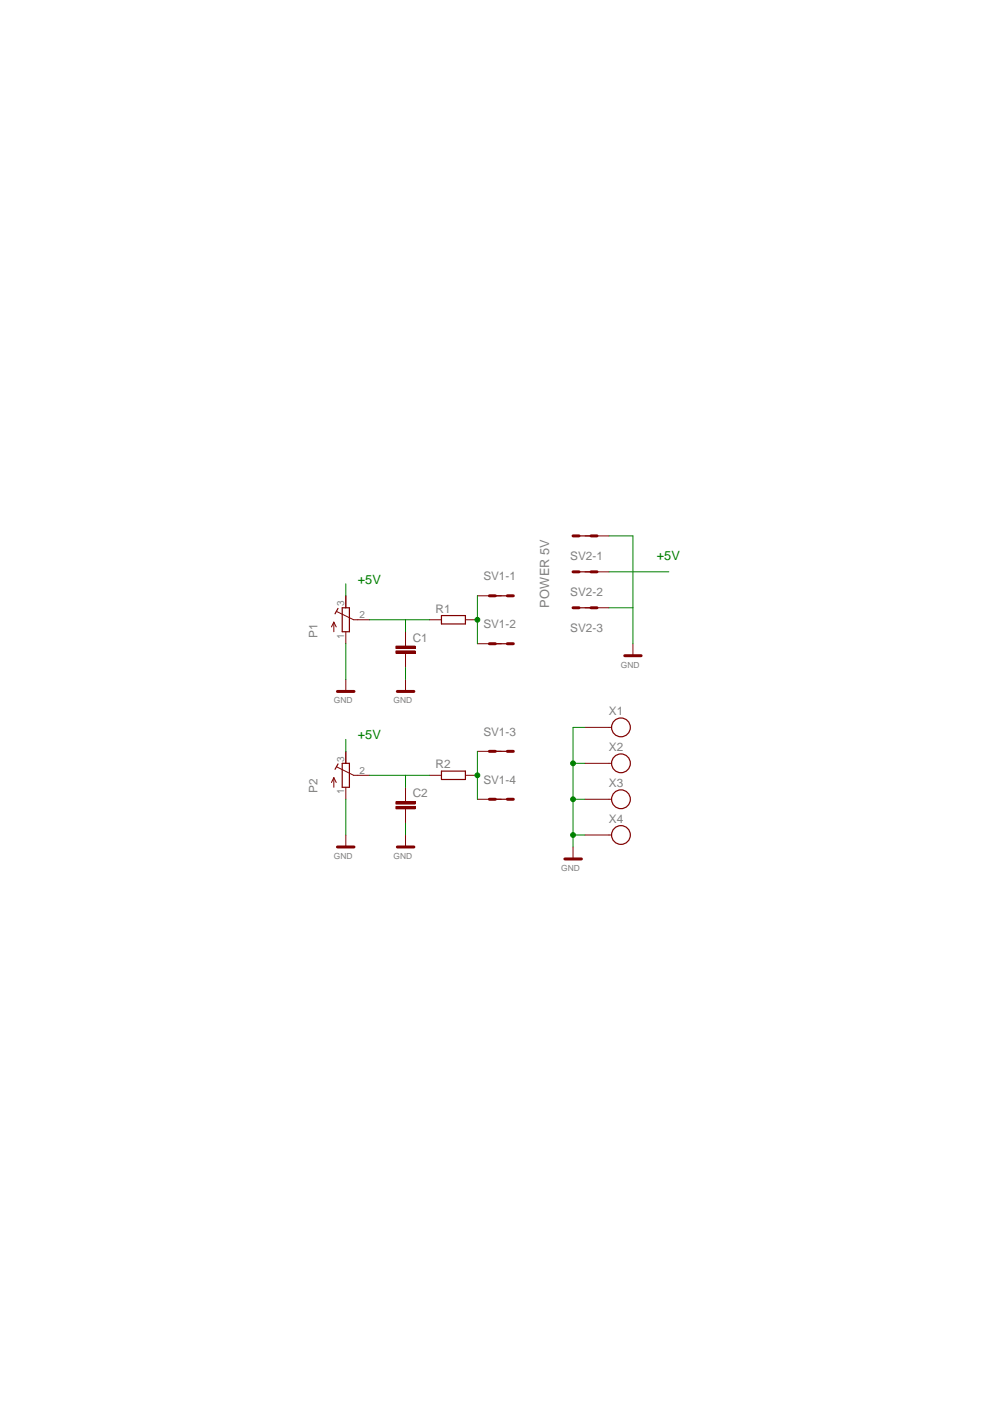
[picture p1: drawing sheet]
<svg xmlns="http://www.w3.org/2000/svg" width="210mm" height="297mm" viewBox="0 0 210 297" stroke-linecap="round" stroke-linejoin="round" font-family="sans-serif">
<g fill="none" stroke="#800000" stroke-width=".25">
<path d="M71.7 129l-.7 1.1M72.6 128.9h1.5v5h-1.5z"/>
<circle cx="131.7" cy="154.2" r="1.99"/>
<circle cx="131.7" cy="177" r="1.99"/>
<circle cx="131.7" cy="169.5" r="1.99"/>
<circle cx="131.7" cy="161.8" r="1.99"/>
</g>
<g fill="none" stroke="#800000" stroke-width=".21">
<path d="M70.8 131.9v2M70.8 131.9l-.5 1M70.8 131.9l.5 1M71.4 129.7l3.6 1.7h3.4M73.3 126.3v2.6M73.3 133.9v2.6M86 136.5v.5M86 138.5v.5M124 154.2h5.6M121.5 179.6v2.5M124 161.8h5.6M124 169.5h5.6"/>
<path d="M124 177h5.6"/>
</g>
<path d="M119.8 182.1h3.5" fill="none" stroke="#800000" stroke-width=".63"/>
<path d="M83.9 138h4.1v.5h-4.1z" fill-rule="evenodd" fill="#800000"/>
<path d="M83.9 138h4.1v.5h-4.1z" fill="none" stroke="#800000" stroke-width=".21"/>
<path d="M83.9 137h4.1v.5h-4.1z" fill-rule="evenodd" fill="#800000"/>
<g fill="none" stroke="#800000" stroke-width=".21">
<path d="M83.9 137h4.1v.5h-4.1zM86 133.9v2.6M86 139v2.6M91.1 131.4h2.5M98.7 131.4h2.5M73.3 144.1v2.5M73.3 159.3v2.5M86 144.1v2.5M70.8 164.9v2M70.8 164.9l-.5 1M70.8 164.9l.5 1M71.4 162.6l3.6 1.8h3.4"/>
<path d="M73.3 166.9v2.6M86 169.5v.5M86 171.5v.5"/>
</g>
<path d="M93.6 130.5h5.1v1.8h-5.1zM71.7 162l-.7 1.1M72.6 161.8h1.5v5.1h-1.5z" fill="none" stroke="#800000" stroke-width=".25"/>
<path d="M71.5 146.6h3.6M84.2 146.6h3.6" fill="none" stroke="#800000" stroke-width=".63"/>
<path d="M83.9 171h4.1v.5h-4.1z" fill-rule="evenodd" fill="#800000"/>
<path d="M83.9 171h4.1v.5h-4.1z" fill="none" stroke="#800000" stroke-width=".21"/>
<path d="M83.9 170h4.1v.5h-4.1z" fill-rule="evenodd" fill="#800000"/>
<g fill="none" stroke="#800000" stroke-width=".21">
<path d="M124 113.6h5.1M101.2 126.3h5.1M101.2 136.5h5.1M124 121.2h5.1M124 128.9h5.1M134.2 136.5v2.5M101.2 159.3h5.1M73.3 177v2.6M83.9 170h4.1v.5h-4.1zM86 166.9v2.6M86 172v2.5M86 177v2.6"/>
<path d="M91.1 164.4h2.5M98.7 164.4h2.5M101.2 169.5h5.1"/>
</g>
<path d="M121.5 113.6h5.1M103.8 126.3h5M103.8 136.5h5M121.5 121.2h5.1M121.5 128.9h5.1M103.8 159.3h5M93.6 163.5h5.1v1.8h-5.1zM103.8 169.5h5" fill="none" stroke="#800000" stroke-width=".25"/>
<g fill="none" stroke="#800000" stroke-width=".63">
<path d="M121.5 113.6h1.3M125.3 113.6h1.3M103.8 126.3h1.2M103.8 136.5h1.2M107.6 126.3h1.2M107.6 136.5h1.2M121.5 121.2h1.3M121.5 128.9h1.3M125.3 121.2h1.3M125.3 128.9h1.3M132.5 139h3.4M103.8 159.3h1.2"/>
<path d="M107.6 159.3h1.2M71.5 179.6h3.6M84.2 179.6h3.6M103.8 169.5h1.2M107.6 169.5h1.2"/>
</g>
<path d="M124 154.2h-2.5v25.4M121.5 161.8h2.5M121.5 169.5h2.5M121.5 177h2.5" fill="none" stroke="#008000" stroke-width=".21"/>
<circle cx="121.5" cy="161.8" r=".51" fill="#008000"/>
<circle cx="121.5" cy="161.8" r=".51" fill="none" stroke="#008000" stroke-width=".21"/>
<circle cx="121.5" cy="169.5" r=".51" fill="#008000"/>
<circle cx="121.5" cy="169.5" r=".51" fill="none" stroke="#008000" stroke-width=".21"/>
<circle cx="121.5" cy="177" r=".51" fill="#008000"/>
<g fill="none" stroke="#008000" stroke-width=".21">
<path d="M129.1 113.6h5.1v22.9M73.3 136.5v7.6M101.2 126.3v10.2M129.1 128.9h5.1M86 141.6v2.5M73.3 169.5v7.5M86 174.5v2.5"/>
<circle cx="121.5" cy="177" r=".51"/>
</g>
<circle cx="101.2" cy="131.4" r=".51" fill="#008000"/>
<g fill="none" stroke="#008000" stroke-width=".21">
<path d="M78.4 131.4h12.7M86 131.4v2.5M101.2 159.3v10.2"/>
<circle cx="101.2" cy="131.4" r=".51"/>
</g>
<circle cx="101.2" cy="164.4" r=".51" fill="#008000"/>
<g fill="none" stroke="#008000" stroke-width=".21">
<path d="M73.3 123.8v2.5M129.1 121.2h12.7M73.3 156.8v2.5M78.4 164.4h12.7M86 164.4v2.5"/>
<circle cx="101.2" cy="164.4" r=".51"/>
</g>
<g font-size="2.7" fill="#008000">
<text x="139.3" y="118.7">+5V</text>
<text x="75.9" y="123.8">+5V</text>
<text x="75.9" y="156.8">+5V</text>
</g>
<text font-size="2.7" fill="#808080" x="116.5" y="128.9" transform="rotate(-90 116.5 128.9)">POWER 5V</text>
<g font-size="2.5" fill="#808080">
<text x="120.9" y="118.7">SV2-1</text>
<text x="102.5" y="123">SV1-1</text>
<text x="92.3" y="129.9">R1</text>
<text x="120.9" y="126.3">SV2-2</text>
<text x="67.4" y="135.2" transform="rotate(-90 67.4 135.2)">P1</text>
<text x="87.5" y="136.1">C1</text>
<text x="102.5" y="133.2">SV1-2</text>
<text x="120.9" y="133.9">SV2-3</text>
<text x="102.5" y="156">SV1-3</text>
<text x="129.1" y="151.7">X1</text>
<text x="129.1" y="159.3">X2</text>
<text x="92.3" y="162.9">R2</text>
<text x="102.5" y="166.2">SV1-4</text>
<text x="129.1" y="166.9">X3</text>
<text x="67.4" y="168.2" transform="rotate(-90 67.4 168.2)">P2</text>
<text x="87.5" y="169.1">C2</text>
<text x="129.1" y="174.5">X4</text>
</g>
<g font-size="2.1" fill="#808080">
<text x="72.9" y="128.5" transform="rotate(-90 72.9 128.5)">3</text>
<text x="76.2" y="131.1">2</text>
<text x="72.9" y="135.5" transform="rotate(-90 72.9 135.5)">1</text>
<text x="72.9" y="161.5" transform="rotate(-90 72.9 161.5)">3</text>
<text x="76.2" y="164">2</text>
<text x="72.9" y="168.4" transform="rotate(-90 72.9 168.4)">1</text>
</g>
<g font-size="1.8" fill="#808080">
<text x="131.7" y="141.6">GND</text>
<text x="70.8" y="149.1">GND</text>
<text x="83.4" y="149.1">GND</text>
<text x="70.8" y="182.1">GND</text>
<text x="83.4" y="182.1">GND</text>
<text x="119" y="184.7">GND</text>
</g>
</svg>
